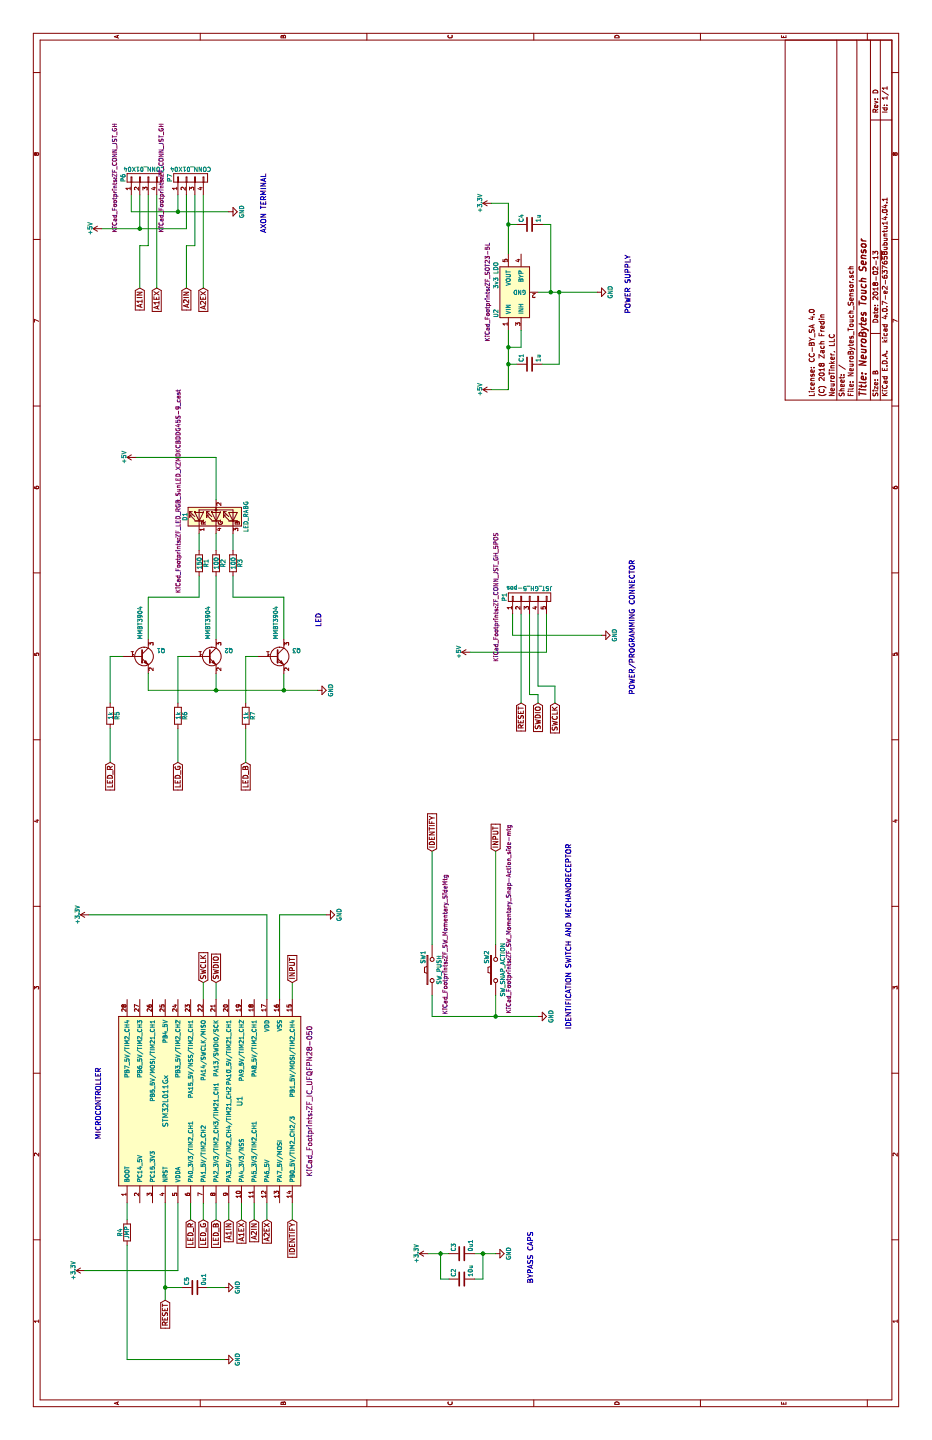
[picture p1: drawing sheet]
EESchema Schematic File Version 4
LIBS:NeuroBytes_Touch_Sensor-cache
EELAYER 26 0
EELAYER END
$Descr B 17000 11000
encoding utf-8
Sheet 1 1
Title "NeuroBytes Touch Sensor"
Date "2018-02-13"
Rev "D"
Comp "NeuroTinker, LLC"
Comment1 "(C) 2018 Zach Fredin"
Comment2 "License: CC-BY_SA 4.0"
Comment3 ""
Comment4 ""
$EndDescr
$Comp
L NeuroBytes_Touch_Sensor-rescue:GND #PWR01
U 1 1
P 6200 3850
F 0 "#PWR01" H 6200 3600 50  0001 C CNN
F 1 "GND" H 6200 3700 50  0000 C CNN
F 2 "" H 6200 3850 50  0000 C CNN
F 3 "" H 6200 3850 50  0000 C CNN
	1    6200 3850
	1    0    0    -1  
$EndComp
Wire Wire Line
	5200 3150 6200 3150
Wire Wire Line
	5200 3300 6200 3300
$Comp
L NeuroBytes_Touch_Sensor-rescue:GND #PWR02
U 1 1
P 2200 5850
F 0 "#PWR02" H 2200 5600 50  0001 C CNN
F 1 "GND" H 2200 5700 50  0000 C CNN
F 2 "" H 2200 5850 50  0000 C CNN
F 3 "" H 2200 5850 50  0000 C CNN
	1    2200 5850
	1    0    0    -1  
$EndComp
Wire Wire Line
	2200 5050 2200 5200
Wire Wire Line
	2200 5600 2200 5700
Text GLabel 1650 1950 0    60   Input ~ 0
RESET
Wire Wire Line
	1650 1950 1800 1950
Text GLabel 5400 2400 2    60   Input ~ 0
SWCLK
Wire Wire Line
	6200 3150 6200 1050
Wire Wire Line
	5400 2400 5200 2400
Text GLabel 5400 2550 2    60   Input ~ 0
SWDIO
Wire Wire Line
	5400 2550 5200 2550
Text GLabel 2600 2550 0    60   Input ~ 0
LED_B
Text GLabel 2600 2400 0    60   Input ~ 0
LED_G
Text GLabel 2600 2250 0    60   Input ~ 0
LED_R
Wire Wire Line
	6200 3300 6200 3850
Wire Wire Line
	5200 3450 5400 3450
Text GLabel 2600 2700 0    60   Input ~ 0
A1IN
Text GLabel 2600 2850 0    60   Input ~ 0
A1EX
$Comp
L NeuroBytes_Touch_Sensor-rescue:LED_RABG D1
U 1 1
P 10900 2550
F 0 "D1" H 10900 2920 50  0000 C CNN
F 1 "LED_RABG" H 10900 2200 50  0000 C CNN
F 2 "KiCad_Footprints:ZF_LED_RGB_SunLED_XZMDKCBDDG45S-9_cast" H 11200 3000 50  0000 C CNN
F 3 "" H 10900 2500 50  0000 C CNN
F 4 "SunLED" H 10900 2550 60  0001 C CNN "Mfr"
F 5 "XZMDKCBDDG45S-9" H 10900 2550 60  0001 C CNN "Mfr Part #"
F 6 "SMT" H 10900 2550 60  0001 C CNN "Package"
F 7 "https://www.digikey.com/product-detail/en/sunled/XZMDKCBDDG45S-9/1497-1257-2-ND/4902045" H 10900 2550 60  0001 C CNN "Link"
F 8 "No" H 10900 2550 60  0001 C CNN "Subs Allowed"
F 9 "Yes" H 10900 2550 60  0001 C CNN "RoHS"
	1    10900 2550
	1    0    0    -1  
$EndComp
Wire Wire Line
	11600 1600 11600 2550
Wire Wire Line
	11600 2550 11100 2550
Wire Wire Line
	10500 2350 10700 2350
Wire Wire Line
	10500 2550 10700 2550
Wire Wire Line
	10500 2750 10700 2750
Text GLabel 8000 2900 0    60   Input ~ 0
LED_B
Text GLabel 8000 2100 0    60   Input ~ 0
LED_G
Text GLabel 8000 1300 0    60   Input ~ 0
LED_R
$Comp
L NeuroBytes_Touch_Sensor-rescue:GND #PWR03
U 1 1
P 8850 3750
F 0 "#PWR03" H 8850 3500 50  0001 C CNN
F 1 "GND" H 8850 3600 50  0000 C CNN
F 2 "" H 8850 3750 50  0000 C CNN
F 3 "" H 8850 3750 50  0000 C CNN
	1    8850 3750
	1    0    0    -1  
$EndComp
$Comp
L NeuroBytes_Touch_Sensor-rescue:+5V #PWR04
U 1 1
P 11600 1600
F 0 "#PWR04" H 11600 1450 50  0001 C CNN
F 1 "+5V" H 11600 1740 50  0000 C CNN
F 2 "" H 11600 1600 50  0000 C CNN
F 3 "" H 11600 1600 50  0000 C CNN
	1    11600 1600
	1    0    0    -1  
$EndComp
$Comp
L NeuroBytes_Touch_Sensor-rescue:CONN_01X04 P6
U 1 1
P 14900 1700
F 0 "P6" H 14900 1950 50  0000 C CNN
F 1 "CONN_01X04" V 15000 1700 50  0000 C CNN
F 2 "KiCad_Footprints:ZF_CONN_JST_GH" H 14900 2050 50  0000 C CNN
F 3 "" H 14900 1700 50  0000 C CNN
F 4 "JST" H 14900 1700 60  0001 C CNN "Mfr"
F 5 "SM04B-GHS-TB(LF)(SN)" H 14900 1700 60  0001 C CNN "Mfr Part #"
F 6 "JST_GH_4-POS" H 14900 1700 60  0001 C CNN "Package"
F 7 "https://www.digikey.com/product-detail/en/jst-sales-america-inc/SM04B-GHS-TB-LF-SN/455-1566-2-ND/807788" H 14900 1700 60  0001 C CNN "Link"
F 8 "No" H 14900 1700 60  0001 C CNN "Subs Allowed"
F 9 "Yes" H 14900 1700 60  0001 C CNN "RoHS"
	1    14900 1700
	1    0    0    -1  
$EndComp
Text GLabel 13600 1850 0    60   Input ~ 0
A1EX
Text GLabel 13600 1650 0    60   Input ~ 0
A1IN
Wire Wire Line
	13600 1850 14700 1850
Wire Wire Line
	14100 1750 14700 1750
Wire Wire Line
	13600 1650 14100 1650
Wire Wire Line
	14300 2200 14700 2200
Wire Wire Line
	14300 1200 14300 1650
Wire Wire Line
	14300 1650 14700 1650
Wire Wire Line
	14700 2100 14500 2100
Wire Wire Line
	14500 1550 14500 2100
Wire Wire Line
	14500 1550 14700 1550
$Comp
L NeuroBytes_Touch_Sensor-rescue:STM32L011Gx U1
U 1 1
P 4000 2400
F 0 "U1" H 4000 1975 60  0000 C CNN
F 1 "STM32L011Gx" H 4000 2850 60  0000 C CNN
F 2 "KiCad_Footprints:ZF_IC_UFQFPN28-050" H 4000 1150 60  0000 C CNN
F 3 "" H 4000 2400 60  0001 C CNN
F 4 "ST Microelectronics" H 4000 2400 60  0001 C CNN "Mfr"
F 5 "STM32L011G4U6" H 4000 2400 60  0001 C CNN "Mfr Part #"
F 6 "UFQFPN28" H 4000 2400 60  0001 C CNN "Package"
F 7 "http://www.mouser.com/ProductDetail/STMicroelectronics/STM32L011G4U6/?qs=sGAEpiMZZMuoKKEcg8mMKFZaGHZhaFFC%252b5Ex1OjcSxhBnExI6VEL3Q%3d%3d" H 4000 2400 60  0001 C CNN "Link"
F 8 "No" H 4000 2400 60  0001 C CNN "Subs Allowed"
F 9 "Yes" H 4000 2400 60  0001 C CNN "RoHS"
	1    4000 2400
	1    0    0    -1  
$EndComp
$Comp
L NeuroBytes_Touch_Sensor-rescue:LD3985G33R U2
U 1 1
P 13550 6050
F 0 "U2" H 13300 6250 50  0000 C CNN
F 1 "3v3 LDO" H 13750 6250 50  0000 C CNN
F 2 "KiCad_Footprints:ZF_SOT23-5L" H 13550 6350 50  0000 C CNN
F 3 "" H 13550 6050 50  0000 C CNN
F 4 "ON Semiconductor" H 13550 6050 60  0001 C CNN "Mfr"
F 5 "NCP114BSN330T1G" H 13550 6050 60  0001 C CNN "Mfr Part #"
F 6 "SOT23-5L" H 13550 6050 60  0001 C CNN "Package"
F 7 "https://www.digikey.com/product-detail/en/on-semiconductor/NCP114BSN330T1G/NCP114BSN330T1GOSTR-ND/6560606" H 13550 6050 60  0001 C CNN "Link"
F 8 "Yes" H 13550 6050 60  0001 C CNN "Subs Allowed"
F 9 "Yes" H 13550 6050 60  0001 C CNN "RoHS"
	1    13550 6050
	1    0    0    -1  
$EndComp
$Comp
L NeuroBytes_Touch_Sensor-rescue:C C1
U 1 1
P 12700 6250
F 0 "C1" H 12725 6350 50  0000 L CNN
F 1 "1u" H 12725 6150 50  0000 L CNN
F 2 "Capacitors_SMD:C_0603_HandSoldering" H 12738 6100 50  0001 C CNN
F 3 "" H 12700 6250 50  0000 C CNN
F 4 "Taiyo Yuden" H 12700 6250 60  0001 C CNN "Mfr"
F 5 "LMK107B7105KA-T" H 12700 6250 60  0001 C CNN "Mfr Part #"
F 6 "C0603" H 12700 6250 60  0001 C CNN "Package"
F 7 "https://www.digikey.com/product-detail/en/taiyo-yuden/LMK107B7105KA-T/587-1242-2-ND/930594" H 12700 6250 60  0001 C CNN "Link"
F 8 "Yes" H 12700 6250 60  0001 C CNN "Subs Allowed"
F 9 "Yes" H 12700 6250 60  0001 C CNN "RoHS"
	1    12700 6250
	1    0    0    -1  
$EndComp
Wire Wire Line
	12400 6000 12700 6000
Wire Wire Line
	12900 6000 12900 6150
Wire Wire Line
	12900 6150 13100 6150
Wire Wire Line
	12700 6100 12700 6000
Connection ~ 12900 6000
Wire Wire Line
	12700 6400 12700 6600
Wire Wire Line
	12700 6600 13550 6600
Wire Wire Line
	13550 6350 13550 6500
$Comp
L NeuroBytes_Touch_Sensor-rescue:+5V #PWR05
U 1 1
P 12400 5800
F 0 "#PWR05" H 12400 5650 50  0001 C CNN
F 1 "+5V" H 12400 5940 50  0000 C CNN
F 2 "" H 12400 5800 50  0000 C CNN
F 3 "" H 12400 5800 50  0000 C CNN
	1    12400 5800
	1    0    0    -1  
$EndComp
Connection ~ 12700 6000
$Comp
L NeuroBytes_Touch_Sensor-rescue:+5V #PWR06
U 1 1
P 14300 1200
F 0 "#PWR06" H 14300 1050 50  0001 C CNN
F 1 "+5V" H 14300 1340 50  0000 C CNN
F 2 "" H 14300 1200 50  0000 C CNN
F 3 "" H 14300 1200 50  0000 C CNN
	1    14300 1200
	1    0    0    -1  
$EndComp
Connection ~ 14300 1650
$Comp
L NeuroBytes_Touch_Sensor-rescue:GND #PWR07
U 1 1
P 14500 2700
F 0 "#PWR07" H 14500 2450 50  0001 C CNN
F 1 "GND" H 14500 2550 50  0000 C CNN
F 2 "" H 14500 2700 50  0000 C CNN
F 3 "" H 14500 2700 50  0000 C CNN
	1    14500 2700
	1    0    0    -1  
$EndComp
Connection ~ 14500 2100
$Comp
L NeuroBytes_Touch_Sensor-rescue:GND #PWR08
U 1 1
P 13550 7050
F 0 "#PWR08" H 13550 6800 50  0001 C CNN
F 1 "GND" H 13550 6900 50  0000 C CNN
F 2 "" H 13550 7050 50  0000 C CNN
F 3 "" H 13550 7050 50  0000 C CNN
	1    13550 7050
	1    0    0    -1  
$EndComp
Connection ~ 13550 6600
Wire Wire Line
	14350 6000 14350 6100
Wire Wire Line
	14350 6400 14350 6500
Wire Wire Line
	14350 6500 13550 6500
Connection ~ 13550 6500
$Comp
L NeuroBytes_Touch_Sensor-rescue:+3.3V #PWR09
U 1 1
P 14600 5800
F 0 "#PWR09" H 14600 5650 50  0001 C CNN
F 1 "+3.3V" H 14600 5940 50  0000 C CNN
F 2 "" H 14600 5800 50  0000 C CNN
F 3 "" H 14600 5800 50  0000 C CNN
	1    14600 5800
	1    0    0    -1  
$EndComp
Connection ~ 14350 6000
$Comp
L NeuroBytes_Touch_Sensor-rescue:+3.3V #PWR010
U 1 1
P 2200 5050
F 0 "#PWR010" H 2200 4900 50  0001 C CNN
F 1 "+3.3V" H 2200 5190 50  0000 C CNN
F 2 "" H 2200 5050 50  0000 C CNN
F 3 "" H 2200 5050 50  0000 C CNN
	1    2200 5050
	1    0    0    -1  
$EndComp
$Comp
L NeuroBytes_Touch_Sensor-rescue:+3.3V #PWR011
U 1 1
P 2000 1000
F 0 "#PWR011" H 2000 850 50  0001 C CNN
F 1 "+3.3V" H 2000 1140 50  0000 C CNN
F 2 "" H 2000 1000 50  0000 C CNN
F 3 "" H 2000 1000 50  0000 C CNN
	1    2000 1000
	1    0    0    -1  
$EndComp
$Comp
L NeuroBytes_Touch_Sensor-rescue:+3.3V #PWR012
U 1 1
P 6200 1050
F 0 "#PWR012" H 6200 900 50  0001 C CNN
F 1 "+3.3V" H 6200 1190 50  0000 C CNN
F 2 "" H 6200 1050 50  0000 C CNN
F 3 "" H 6200 1050 50  0000 C CNN
	1    6200 1050
	1    0    0    -1  
$EndComp
Wire Wire Line
	14000 6000 14350 6000
Wire Wire Line
	14600 6000 14600 5800
Wire Wire Line
	12400 6000 12400 5800
Wire Wire Line
	2200 5700 1900 5700
Wire Wire Line
	1900 5700 1900 5600
Connection ~ 2200 5700
Wire Wire Line
	1900 5300 1900 5200
Wire Wire Line
	1900 5200 2200 5200
Connection ~ 2200 5200
$Comp
L NeuroBytes_Touch_Sensor-rescue:GND #PWR013
U 1 1
P 9500 7100
F 0 "#PWR013" H 9500 6850 50  0001 C CNN
F 1 "GND" H 9500 6950 50  0000 C CNN
F 2 "" H 9500 7100 50  0000 C CNN
F 3 "" H 9500 7100 50  0000 C CNN
	1    9500 7100
	1    0    0    -1  
$EndComp
Wire Wire Line
	9500 7100 9500 6050
Wire Wire Line
	9500 6050 9750 6050
$Comp
L NeuroBytes_Touch_Sensor-rescue:+5V #PWR014
U 1 1
P 9300 5550
F 0 "#PWR014" H 9300 5400 50  0001 C CNN
F 1 "+5V" H 9300 5690 50  0000 C CNN
F 2 "" H 9300 5550 50  0000 C CNN
F 3 "" H 9300 5550 50  0000 C CNN
	1    9300 5550
	1    0    0    -1  
$EndComp
Text GLabel 8700 6150 0    60   Input ~ 0
RESET
Wire Wire Line
	8700 6150 9750 6150
Text GLabel 8700 6550 0    60   Input ~ 0
SWCLK
Text GLabel 8700 6350 0    60   Input ~ 0
SWDIO
Wire Wire Line
	8700 6550 8900 6550
Wire Wire Line
	8900 6550 8900 6350
Wire Wire Line
	8900 6350 9750 6350
Wire Wire Line
	8700 6350 8800 6350
Wire Wire Line
	8800 6350 8800 6250
Wire Wire Line
	8800 6250 9750 6250
$Comp
L NeuroBytes_Touch_Sensor-rescue:SW_PUSH SW1
U 1 1
P 5550 5100
F 0 "SW1" H 5700 5210 50  0000 C CNN
F 1 "SW_PUSH" H 5550 5020 50  0000 C CNN
F 2 "KiCad_Footprints:ZF_SW_Momentary_SideMtg" H 5850 4950 50  0000 C CNN
F 3 "" H 5550 5100 50  0000 C CNN
F 4 "E-Switch" H 5550 5100 60  0001 C CNN "Mfr"
F 5 "TL3330AF130QG" H 5550 5100 60  0001 C CNN "Mfr Part #"
F 6 "SMT" H 5550 5100 60  0001 C CNN "Package"
F 7 "https://www.digikey.com/product-detail/en/e-switch/TL3330AF130QG/EG4388TR-ND/1426835" H 5550 5100 60  0001 C CNN "Link"
F 8 "No" H 5550 5100 60  0001 C CNN "Subs Allowed"
F 9 "Yes" H 5550 5100 60  0001 C CNN "RoHS"
	1    5550 5100
	1    0    0    -1  
$EndComp
$Comp
L NeuroBytes_Touch_Sensor-rescue:R R1
U 1 1
P 10350 2350
F 0 "R1" V 10430 2350 50  0000 C CNN
F 1 "150" V 10350 2350 50  0000 C CNN
F 2 "KiCad_Footprints:ZF_SMD_NonPol_0402" V 10550 1750 50  0001 C CNN
F 3 "" H 10350 2350 50  0000 C CNN
F 4 "Yageo" H 10350 2350 60  0001 C CNN "Mfr"
F 5 "RC0402FR-07150RL" H 10350 2350 60  0001 C CNN "Mfr Part #"
F 6 "R0402" H 10350 2350 60  0001 C CNN "Package"
F 7 "https://www.digikey.com/product-detail/en/yageo/RC0402FR-07150RL/311-150LRCT-ND/729490" H 10350 2350 60  0001 C CNN "Link"
F 8 "Yes" H 10350 2350 60  0001 C CNN "Subs Allowed"
F 9 "Yes" H 10350 2350 60  0001 C CNN "RoHS"
	1    10350 2350
	0    1    1    0   
$EndComp
$Comp
L NeuroBytes_Touch_Sensor-rescue:R R2
U 1 1
P 10350 2550
F 0 "R2" V 10430 2550 50  0000 C CNN
F 1 "100" V 10350 2550 50  0000 C CNN
F 2 "KiCad_Footprints:ZF_SMD_NonPol_0402" V 10550 1950 50  0001 C CNN
F 3 "" H 10350 2550 50  0000 C CNN
F 4 "Yageo" H 10350 2550 60  0001 C CNN "Mfr"
F 5 "RC0402FR-07100RL" H 10350 2550 60  0001 C CNN "Mfr Part #"
F 6 "R0402" H 10350 2550 60  0001 C CNN "Package"
F 7 "https://www.digikey.com/product-detail/en/yageo/RC0402FR-07100RL/311-100LRTR-ND/726527" H 10350 2550 60  0001 C CNN "Link"
F 8 "Yes" H 10350 2550 60  0001 C CNN "Subs Allowed"
F 9 "Yes" H 10350 2550 60  0001 C CNN "RoHS"
	1    10350 2550
	0    1    1    0   
$EndComp
Wire Wire Line
	8850 1750 8850 2550
Wire Wire Line
	2000 1000 2000 2100
Wire Wire Line
	2000 2100 2800 2100
Wire Wire Line
	5000 5100 5250 5100
Text GLabel 6950 5100 2    60   Input ~ 0
IDENTIFY
Wire Wire Line
	5850 5100 6950 5100
Text GLabel 2600 3450 0    60   Input ~ 0
IDENTIFY
$Comp
L NeuroBytes_Touch_Sensor-rescue:GND #PWR015
U 1 1
P 1800 2650
F 0 "#PWR015" H 1800 2400 50  0001 C CNN
F 1 "GND" H 1800 2500 50  0000 C CNN
F 2 "" H 1800 2650 50  0000 C CNN
F 3 "" H 1800 2650 50  0000 C CNN
	1    1800 2650
	1    0    0    -1  
$EndComp
Connection ~ 1800 1950
$Comp
L NeuroBytes_Touch_Sensor-rescue:C C5
U 1 1
P 1800 2300
F 0 "C5" H 1825 2400 50  0000 L CNN
F 1 "0u1" H 1825 2200 50  0000 L CNN
F 2 "KiCad_Footprints:ZF_SMD_NonPol_0402_cap" H 1838 2150 50  0001 C CNN
F 3 "" H 1800 2300 50  0000 C CNN
F 4 "Taiyo Yuden" H 1800 2300 60  0001 C CNN "Mfr"
F 5 "LMK105BJ104KV-F" H 1800 2300 60  0001 C CNN "Mfr Part #"
F 6 "C0402" H 1800 2300 60  0001 C CNN "Package"
F 7 "https://www.digikey.com/product-detail/en/taiyo-yuden/LMK105BJ104KV-F/587-1227-2-ND/930579" H 1800 2300 60  0001 C CNN "Link"
F 8 "Yes" H 1800 2300 60  0001 C CNN "Subs Allowed"
F 9 "Yes" H 1800 2300 60  0001 C CNN "RoHS"
	1    1800 2300
	1    0    0    -1  
$EndComp
Wire Wire Line
	1800 2650 1800 2450
Wire Wire Line
	1800 2150 1800 1950
$Comp
L NeuroBytes_Touch_Sensor-rescue:SW_PUSH SW2
U 1 1
P 5550 5850
F 0 "SW2" H 5700 5960 50  0000 C CNN
F 1 "SW_SNAP_ACTION" H 5550 5770 50  0000 C CNN
F 2 "KiCad_Footprints:ZF_SW_Momentary_Snap-Action_side-mtg" H 6150 5700 50  0000 C CNN
F 3 "" H 5550 5850 50  0000 C CNN
F 4 "C&K" H 5550 5850 60  0001 C CNN "Mfr"
F 5 "ZMA00A080S06PC" H 5550 5850 60  0001 C CNN "Mfr Part #"
F 6 "THT (SMT side mtg)" H 5550 5850 60  0001 C CNN "Package"
F 7 "https://www.digikey.com/product-detail/en/c-k/ZMA00A080S06PC/CKN10156-ND/2044492" H 5550 5850 60  0001 C CNN "Link"
F 8 "No" H 5550 5850 60  0001 C CNN "Subs Allowed"
F 9 "Yes" H 5550 5850 60  0001 C CNN "RoHS"
	1    5550 5850
	1    0    0    -1  
$EndComp
Text GLabel 6950 5850 2    60   Input ~ 0
INPUT
Wire Wire Line
	5000 5850 5250 5850
Wire Wire Line
	5850 5850 6950 5850
Text GLabel 5400 3450 2    60   Input ~ 0
INPUT
$Comp
L NeuroBytes_Touch_Sensor-rescue:R R4
U 1 1
P 2450 1500
F 0 "R4" V 2530 1500 50  0000 C CNN
F 1 "JMP" V 2450 1500 50  0000 C CNN
F 2 "KiCad_Footprints:ZF_SMD_NonPol_0402" V 2380 1500 50  0001 C CNN
F 3 "" H 2450 1500 50  0000 C CNN
F 4 "Yageo" H 2450 1500 60  0001 C CNN "Mfr"
F 5 "RC0402JR-070RL" H 2450 1500 60  0001 C CNN "Mfr Part #"
F 6 "R0402" H 2450 1500 60  0001 C CNN "Package"
F 7 "https://www.digikey.com/product-detail/en/yageo/RC0402JR-070RL/311-0.0JRTR-ND/726406" H 2450 1500 60  0001 C CNN "Link"
F 8 "Yes" H 2450 1500 60  0001 C CNN "Subs Allowed"
F 9 "Yes" H 2450 1500 60  0001 C CNN "RoHS"
	1    2450 1500
	0    -1   -1   0   
$EndComp
Wire Wire Line
	2800 1500 2600 1500
$Comp
L NeuroBytes_Touch_Sensor-rescue:GND #PWR016
U 1 1
P 950 2650
F 0 "#PWR016" H 950 2400 50  0001 C CNN
F 1 "GND" H 950 2500 50  0000 C CNN
F 2 "" H 950 2650 50  0000 C CNN
F 3 "" H 950 2650 50  0000 C CNN
	1    950  2650
	1    0    0    -1  
$EndComp
Wire Wire Line
	950  2650 950  1500
Wire Wire Line
	950  1500 2300 1500
Wire Wire Line
	5000 5100 5000 5850
$Comp
L NeuroBytes_Touch_Sensor-rescue:GND #PWR017
U 1 1
P 5000 6350
F 0 "#PWR017" H 5000 6100 50  0001 C CNN
F 1 "GND" H 5000 6200 50  0000 C CNN
F 2 "" H 5000 6350 50  0000 C CNN
F 3 "" H 5000 6350 50  0000 C CNN
	1    5000 6350
	1    0    0    -1  
$EndComp
Connection ~ 5000 5850
Wire Wire Line
	9950 1750 9450 1750
Wire Wire Line
	9950 1750 9950 2350
Wire Wire Line
	9950 2350 10200 2350
Wire Wire Line
	9450 2550 10200 2550
Wire Wire Line
	14100 1650 14100 1750
Text GLabel 13600 2400 0    60   Input ~ 0
A2EX
Text GLabel 13600 2200 0    60   Input ~ 0
A2IN
Wire Wire Line
	13600 2400 14700 2400
Wire Wire Line
	13600 2200 14100 2200
Wire Wire Line
	14100 2200 14100 2300
Wire Wire Line
	14100 2300 14700 2300
Wire Wire Line
	2600 2550 2800 2550
Wire Wire Line
	2600 2400 2800 2400
Wire Wire Line
	2600 2250 2800 2250
Wire Wire Line
	2800 2700 2600 2700
Wire Wire Line
	2600 2850 2800 2850
Text GLabel 2600 3150 0    60   Input ~ 0
A2EX
Wire Wire Line
	2600 3150 2800 3150
Text GLabel 2600 3000 0    60   Input ~ 0
A2IN
Wire Wire Line
	2600 3000 2800 3000
Wire Wire Line
	2600 3450 2800 3450
$Comp
L NeuroBytes_Touch_Sensor-rescue:MMBT3904 Q1
U 1 1
P 9250 1650
F 0 "Q1" H 9450 1725 50  0000 L CNN
F 1 "MMBT3904" V 9250 1850 50  0000 L CNN
F 2 "KiCad_Footprints:ZF_SOT23-3L" V 9450 1900 50  0001 L CIN
F 3 "" H 9250 1650 50  0000 L CNN
F 4 "Micro Commercial Co" H 9250 1650 60  0001 C CNN "Mfr"
F 5 "MMBT3904-TP" H 9250 1650 60  0001 C CNN "Mfr Part #"
F 6 "SOT23-3L" H 9250 1650 60  0001 C CNN "Package"
F 7 "https://www.digikey.com/product-detail/en/micro-commercial-co/MMBT3904-TP/MMBT3904TPMSTR-ND/717280" H 9250 1650 60  0001 C CNN "Link"
F 8 "Yes" H 9250 1650 60  0001 C CNN "Subs Allowed"
F 9 "Yes" H 9250 1650 60  0001 C CNN "RoHS"
	1    9250 1650
	0    1    1    0   
$EndComp
Wire Wire Line
	9050 1750 8850 1750
$Comp
L NeuroBytes_Touch_Sensor-rescue:R R5
U 1 1
P 8550 1300
F 0 "R5" V 8630 1300 50  0000 C CNN
F 1 "1k" V 8550 1300 50  0000 C CNN
F 2 "KiCad_Footprints:ZF_SMD_NonPol_0402" V 8480 1300 50  0001 C CNN
F 3 "" H 8550 1300 50  0000 C CNN
F 4 "Yageo" H 8550 1300 60  0001 C CNN "Mfr"
F 5 "RC0402FR-071KL" H 8550 1300 60  0001 C CNN "Mfr Part #"
F 6 "R0402" H 8550 1300 60  0001 C CNN "Package"
F 7 "https://www.digikey.com/product-detail/en/yageo/RC0402FR-071KL/311-1.00KLRTR-ND/726513" H 8550 1300 60  0001 C CNN "Link"
F 8 "Yes" H 8550 1300 60  0001 C CNN "Subs Allowed"
F 9 "Yes" H 8550 1300 60  0001 C CNN "RoHS"
	1    8550 1300
	0    1    1    0   
$EndComp
Wire Wire Line
	8700 1300 9250 1300
Wire Wire Line
	9250 1300 9250 1450
Wire Wire Line
	8000 1300 8400 1300
Wire Wire Line
	8700 2100 9250 2100
Wire Wire Line
	9250 2100 9250 2250
Wire Wire Line
	9050 2550 8850 2550
Connection ~ 8850 2550
Wire Wire Line
	8000 2100 8400 2100
Wire Wire Line
	8400 2900 8000 2900
Wire Wire Line
	9250 3050 9250 2900
Wire Wire Line
	9250 2900 8700 2900
Wire Wire Line
	9050 3350 8850 3350
Connection ~ 8850 3350
Wire Wire Line
	9450 3350 9950 3350
Wire Wire Line
	9950 3350 9950 2750
Wire Wire Line
	9950 2750 10200 2750
$Comp
L NeuroBytes_Touch_Sensor-rescue:C C2
U 1 1
P 1900 5450
F 0 "C2" H 1925 5550 50  0000 L CNN
F 1 "10u" H 1925 5350 50  0000 L CNN
F 2 "Capacitors_SMD:C_1206" H 1938 5300 50  0001 C CNN
F 3 "" H 1900 5450 50  0000 C CNN
F 4 "Taiyo Yuden" H 1900 5450 60  0001 C CNN "Mfr"
F 5 "EMK316B7106KL-TD " H 1900 5450 60  0001 C CNN "Mfr Part #"
F 6 "C1206" H 1900 5450 60  0001 C CNN "Package"
F 7 "https://www.digikey.com/product-detail/en/taiyo-yuden/EMK316B7106KL-TD/587-2395-2-ND/2178914" H 1900 5450 60  0001 C CNN "Link"
F 8 "Yes" H 1900 5450 60  0001 C CNN "Subs Allowed"
F 9 "Yes" H 1900 5450 60  0001 C CNN "RoHS"
	1    1900 5450
	1    0    0    -1  
$EndComp
Wire Wire Line
	9750 6450 9300 6450
Wire Wire Line
	9300 6450 9300 5550
$Comp
L NeuroBytes_Touch_Sensor-rescue:CONN_01X05 P1
U 1 1
P 9950 6250
F 0 "P1" H 9950 6550 50  0000 C CNN
F 1 "JST_GH_5-pos" V 10050 6250 50  0000 C CNN
F 2 "KiCad_Footprints:ZF_CONN_JST_GH_5POS" H 9950 6650 50  0000 C CNN
F 3 "" H 9950 6250 50  0000 C CNN
F 4 "JST" H 9950 6250 60  0001 C CNN "Mfr"
F 5 "SM05B-GHS-TB(LF)(SN)" H 9950 6250 60  0001 C CNN "Mfr Part #"
F 6 "SMT" H 9950 6250 60  0001 C CNN "Package"
F 7 "https://www.digikey.com/product-detail/en/jst-sales-america-inc/SM05B-GHS-TB-LF-SN/455-1567-2-ND/807789" H 9950 6250 60  0001 C CNN "Link"
F 8 "No" H 9950 6250 60  0001 C CNN "Subs Allowed"
F 9 "Yes" H 9950 6250 60  0001 C CNN "RoHS"
	1    9950 6250
	1    0    0    -1  
$EndComp
$Comp
L NeuroBytes_Touch_Sensor-rescue:R R6
U 1 1
P 8550 2100
F 0 "R6" V 8630 2100 50  0000 C CNN
F 1 "1k" V 8550 2100 50  0000 C CNN
F 2 "KiCad_Footprints:ZF_SMD_NonPol_0402" V 8480 2100 50  0001 C CNN
F 3 "" H 8550 2100 50  0000 C CNN
F 4 "Yageo" H 8550 2100 60  0001 C CNN "Mfr"
F 5 "RC0402FR-071KL" H 8550 2100 60  0001 C CNN "Mfr Part #"
F 6 "R0402" H 8550 2100 60  0001 C CNN "Package"
F 7 "https://www.digikey.com/product-detail/en/yageo/RC0402FR-071KL/311-1.00KLRTR-ND/726513" H 8550 2100 60  0001 C CNN "Link"
F 8 "Yes" H 8550 2100 60  0001 C CNN "Subs Allowed"
F 9 "Yes" H 8550 2100 60  0001 C CNN "RoHS"
	1    8550 2100
	0    1    1    0   
$EndComp
$Comp
L NeuroBytes_Touch_Sensor-rescue:R R7
U 1 1
P 8550 2900
F 0 "R7" V 8630 2900 50  0000 C CNN
F 1 "1k" V 8550 2900 50  0000 C CNN
F 2 "KiCad_Footprints:ZF_SMD_NonPol_0402" V 8480 2900 50  0001 C CNN
F 3 "" H 8550 2900 50  0000 C CNN
F 4 "Yageo" H 8550 2900 60  0001 C CNN "Mfr"
F 5 "RC0402FR-071KL" H 8550 2900 60  0001 C CNN "Mfr Part #"
F 6 "R0402" H 8550 2900 60  0001 C CNN "Package"
F 7 "https://www.digikey.com/product-detail/en/yageo/RC0402FR-071KL/311-1.00KLRTR-ND/726513" H 8550 2900 60  0001 C CNN "Link"
F 8 "Yes" H 8550 2900 60  0001 C CNN "Subs Allowed"
F 9 "Yes" H 8550 2900 60  0001 C CNN "RoHS"
	1    8550 2900
	0    1    1    0   
$EndComp
$Comp
L NeuroBytes_Touch_Sensor-rescue:MMBT3904 Q2
U 1 1
P 9250 2450
F 0 "Q2" H 9450 2525 50  0000 L CNN
F 1 "MMBT3904" V 9250 2650 50  0000 L CNN
F 2 "KiCad_Footprints:ZF_SOT23-3L" V 9450 2700 50  0001 L CIN
F 3 "" H 9250 2450 50  0000 L CNN
F 4 "Micro Commercial Co" H 9250 2450 60  0001 C CNN "Mfr"
F 5 "MMBT3904-TP" H 9250 2450 60  0001 C CNN "Mfr Part #"
F 6 "SOT23-3L" H 9250 2450 60  0001 C CNN "Package"
F 7 "https://www.digikey.com/product-detail/en/micro-commercial-co/MMBT3904-TP/MMBT3904TPMSTR-ND/717280" H 9250 2450 60  0001 C CNN "Link"
F 8 "Yes" H 9250 2450 60  0001 C CNN "Subs Allowed"
F 9 "Yes" H 9250 2450 60  0001 C CNN "RoHS"
	1    9250 2450
	0    1    1    0   
$EndComp
$Comp
L NeuroBytes_Touch_Sensor-rescue:MMBT3904 Q3
U 1 1
P 9250 3250
F 0 "Q3" H 9450 3325 50  0000 L CNN
F 1 "MMBT3904" V 9250 3450 50  0000 L CNN
F 2 "KiCad_Footprints:ZF_SOT23-3L" V 9450 3500 50  0001 L CIN
F 3 "" H 9250 3250 50  0000 L CNN
F 4 "Micro Commercial Co" H 9250 3250 60  0001 C CNN "Mfr"
F 5 "MMBT3904-TP" H 9250 3250 60  0001 C CNN "Mfr Part #"
F 6 "SOT23-3L" H 9250 3250 60  0001 C CNN "Package"
F 7 "https://www.digikey.com/product-detail/en/micro-commercial-co/MMBT3904-TP/MMBT3904TPMSTR-ND/717280" H 9250 3250 60  0001 C CNN "Link"
F 8 "Yes" H 9250 3250 60  0001 C CNN "Subs Allowed"
F 9 "Yes" H 9250 3250 60  0001 C CNN "RoHS"
	1    9250 3250
	0    1    1    0   
$EndComp
$Comp
L NeuroBytes_Touch_Sensor-rescue:R R3
U 1 1
P 10350 2750
F 0 "R3" V 10430 2750 50  0000 C CNN
F 1 "100" V 10350 2750 50  0000 C CNN
F 2 "KiCad_Footprints:ZF_SMD_NonPol_0402" V 10550 2150 50  0001 C CNN
F 3 "" H 10350 2750 50  0000 C CNN
F 4 "Yageo" H 10350 2750 60  0001 C CNN "Mfr"
F 5 "RC0402FR-07100RL" H 10350 2750 60  0001 C CNN "Mfr Part #"
F 6 "R0402" H 10350 2750 60  0001 C CNN "Package"
F 7 "https://www.digikey.com/product-detail/en/yageo/RC0402FR-07100RL/311-100LRTR-ND/726527" H 10350 2750 60  0001 C CNN "Link"
F 8 "Yes" H 10350 2750 60  0001 C CNN "Subs Allowed"
F 9 "Yes" H 10350 2750 60  0001 C CNN "RoHS"
	1    10350 2750
	0    1    1    0   
$EndComp
$Comp
L NeuroBytes_Touch_Sensor-rescue:CONN_01X04 P7
U 1 1
P 14900 2250
F 0 "P7" H 14900 2500 50  0000 C CNN
F 1 "CONN_01X04" V 15000 2250 50  0000 C CNN
F 2 "KiCad_Footprints:ZF_CONN_JST_GH" H 14900 2600 50  0000 C CNN
F 3 "" H 14900 2250 50  0000 C CNN
F 4 "JST" H 14900 2250 60  0001 C CNN "Mfr"
F 5 "SM04B-GHS-TB(LF)(SN)" H 14900 2250 60  0001 C CNN "Mfr Part #"
F 6 "JST_GH_4-POS" H 14900 2250 60  0001 C CNN "Package"
F 7 "https://www.digikey.com/product-detail/en/jst-sales-america-inc/SM04B-GHS-TB-LF-SN/455-1566-2-ND/807788" H 14900 2250 60  0001 C CNN "Link"
F 8 "No" H 14900 2250 60  0001 C CNN "Subs Allowed"
F 9 "Yes" H 14900 2250 60  0001 C CNN "RoHS"
	1    14900 2250
	1    0    0    -1  
$EndComp
$Comp
L NeuroBytes_Touch_Sensor-rescue:C C3
U 1 1
P 2200 5450
F 0 "C3" H 2225 5550 50  0000 L CNN
F 1 "0u1" H 2225 5350 50  0000 L CNN
F 2 "KiCad_Footprints:ZF_SMD_NonPol_0402_cap" H 2238 5300 50  0001 C CNN
F 3 "" H 2200 5450 50  0000 C CNN
F 4 "Taiyo Yuden" H 2200 5450 60  0001 C CNN "Mfr"
F 5 "LMK105BJ104KV-F" H 2200 5450 60  0001 C CNN "Mfr Part #"
F 6 "C0402" H 2200 5450 60  0001 C CNN "Package"
F 7 "https://www.digikey.com/product-detail/en/taiyo-yuden/LMK105BJ104KV-F/587-1227-2-ND/930579" H 2200 5450 60  0001 C CNN "Link"
F 8 "Yes" H 2200 5450 60  0001 C CNN "Subs Allowed"
F 9 "Yes" H 2200 5450 60  0001 C CNN "RoHS"
	1    2200 5450
	1    0    0    -1  
$EndComp
$Comp
L NeuroBytes_Touch_Sensor-rescue:C C4
U 1 1
P 14350 6250
F 0 "C4" H 14375 6350 50  0000 L CNN
F 1 "1u" H 14375 6150 50  0000 L CNN
F 2 "Capacitors_SMD:C_0603_HandSoldering" H 14388 6100 50  0001 C CNN
F 3 "" H 14350 6250 50  0000 C CNN
F 4 "Taiyo Yuden" H 14350 6250 60  0001 C CNN "Mfr"
F 5 "LMK107B7105KA-T" H 14350 6250 60  0001 C CNN "Mfr Part #"
F 6 "C0603" H 14350 6250 60  0001 C CNN "Package"
F 7 "https://www.digikey.com/product-detail/en/taiyo-yuden/LMK107B7105KA-T/587-1242-2-ND/930594" H 14350 6250 60  0001 C CNN "Link"
F 8 "Yes" H 14350 6250 60  0001 C CNN "Subs Allowed"
F 9 "Yes" H 14350 6250 60  0001 C CNN "RoHS"
	1    14350 6250
	1    0    0    -1  
$EndComp
Text Notes 3550 1200 0    60   ~ 0
MICROCONTROLLER
Text Notes 1850 6300 0    60   ~ 0
BYPASS CAPS
Text Notes 14250 3150 0    60   ~ 0
AXON TERMINAL
Text Notes 13300 7450 0    60   ~ 0
POWER SUPPLY
Text Notes 8800 7500 0    60   ~ 0
POWER/PROGRAMMING CONNECTOR
Text Notes 4850 6750 0    60   ~ 0
IDENTIFICATION SWITCH AND MECHANORECEPTOR
Text Notes 9600 3800 0    60   ~ 0
LED
Wire Wire Line
	12900 6000 13100 6000
Wire Wire Line
	12700 6000 12900 6000
Wire Wire Line
	14300 1650 14300 2200
Wire Wire Line
	14500 2100 14500 2700
Wire Wire Line
	13550 6600 13550 7050
Wire Wire Line
	13550 6500 13550 6600
Wire Wire Line
	14350 6000 14600 6000
Wire Wire Line
	2200 5700 2200 5850
Wire Wire Line
	2200 5200 2200 5300
Wire Wire Line
	1800 1950 2800 1950
Wire Wire Line
	5000 5850 5000 6350
Wire Wire Line
	8850 2550 8850 3350
Wire Wire Line
	8850 3350 8850 3750
$EndSCHEMATC
